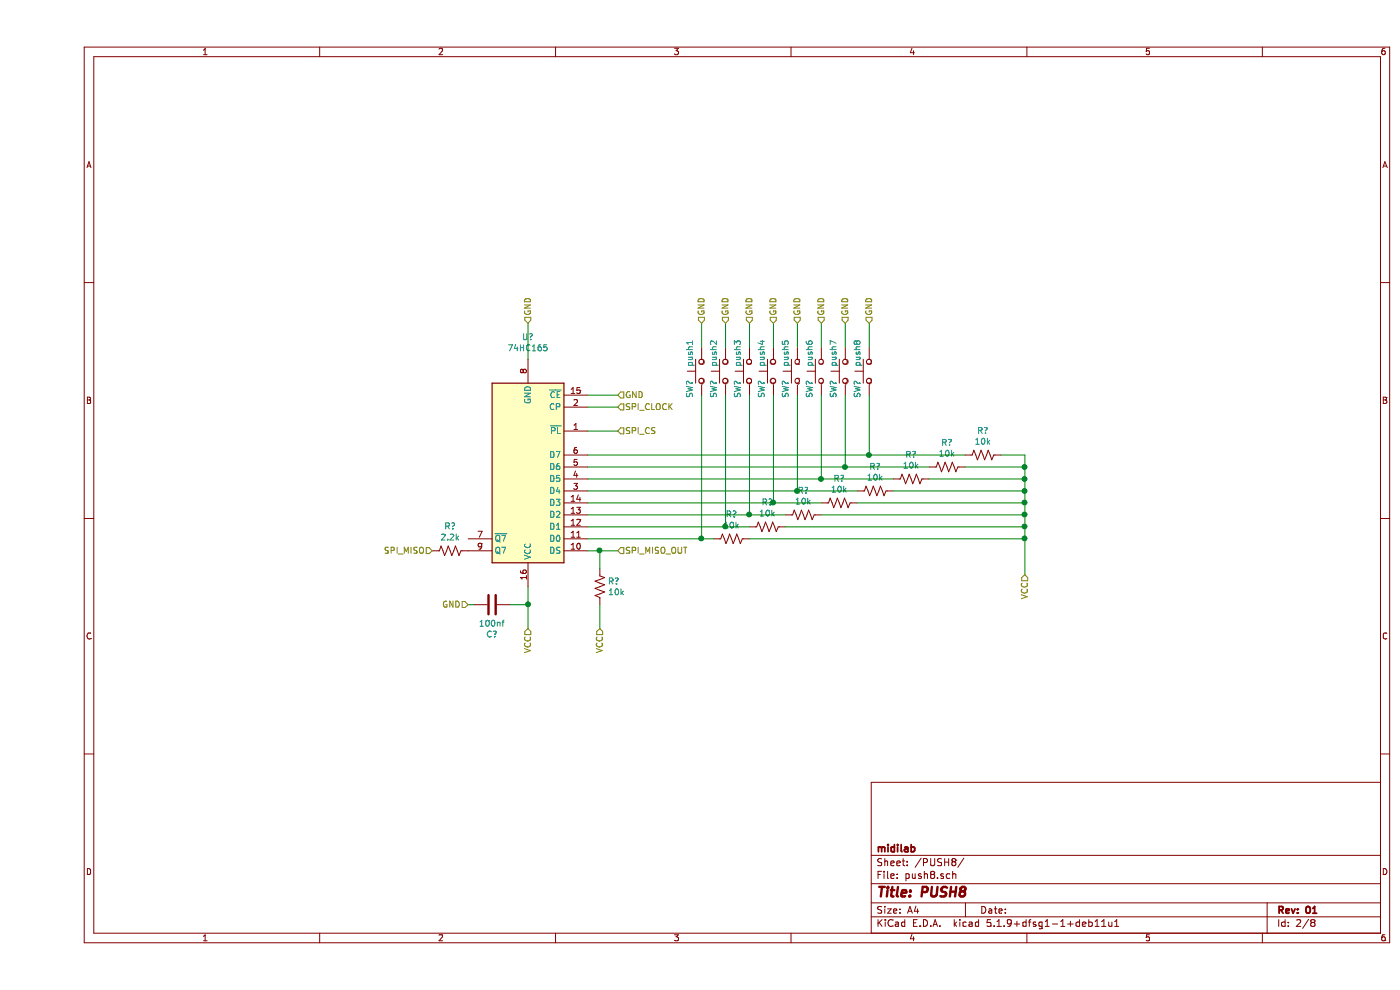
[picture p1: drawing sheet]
EESchema Schematic File Version 4
EELAYER 30 0
EELAYER END
$Descr A4 11693 8268
encoding utf-8
Sheet 2 8
Title "PUSH8"
Date ""
Rev "01"
Comp "midilab"
Comment1 ""
Comment2 ""
Comment3 ""
Comment4 ""
$EndDescr
$Comp
L 74xx:74HC165 U?
U 1 1
P 4100 4000
F 0 "U?" H 4100 2819 50  0000 C CNN
F 1 "74HC165" H 4100 2910 50  0000 C CNN
F 2 "" H 4100 4000 50  0001 C CNN
F 3 "https://assets.nexperia.com/documents/data-sheet/74HC_HCT165.pdf" H 4100 4000 50  0001 C CNN
	1    4100 4000
	-1   0    0    1   
$EndComp
Text HLabel 4100 2700 1    50   Input ~ 0
GND
Text HLabel 3600 5050 0    50   Input ~ 0
GND
Text HLabel 4100 5250 3    50   Input ~ 0
VCC
Text HLabel 3300 4600 0    50   Input ~ 0
SPI_MISO
Text HLabel 4850 3300 2    50   Input ~ 0
GND
$Comp
L Device:C C?
U 1 1
P 3800 5050
F 0 "C?" V 3548 5050 50  0000 C CNN
F 1 "100nf" V 3639 5050 50  0000 C CNN
F 2 "" H 3838 4900 50  0001 C CNN
F 3 "~" H 3800 5050 50  0001 C CNN
	1    3800 5050
	0    -1   -1   0   
$EndComp
Wire Wire Line
	3600 5050 3650 5050
Wire Wire Line
	4100 2700 4100 3000
$Comp
L Device:R_US R?
U 1 1
P 3450 4600
F 0 "R?" V 3245 4600 50  0000 C CNN
F 1 "2.2k" V 3336 4600 50  0000 C CNN
F 2 "" V 3490 4590 50  0001 C CNN
F 3 "~" H 3450 4600 50  0001 C CNN
	1    3450 4600
	0    1    1    0   
$EndComp
$Comp
L Device:R_US R?
U 1 1
P 4700 4900
F 0 "R?" H 4768 4946 50  0000 L CNN
F 1 "10k" H 4768 4855 50  0000 L CNN
F 2 "" V 4740 4890 50  0001 C CNN
F 3 "~" H 4700 4900 50  0001 C CNN
	1    4700 4900
	1    0    0    -1  
$EndComp
Text HLabel 4700 5250 3    50   Input ~ 0
VCC
Wire Wire Line
	4700 5050 4700 5250
Wire Wire Line
	4100 4900 4100 5050
Wire Wire Line
	3950 5050 4100 5050
Connection ~ 4100 5050
Wire Wire Line
	4100 5050 4100 5250
Wire Wire Line
	4600 4600 4700 4600
Wire Wire Line
	4700 4750 4700 4600
Connection ~ 4700 4600
Wire Wire Line
	4700 4600 4850 4600
Text HLabel 4850 3600 2    50   Input ~ 0
SPI_CS
Text HLabel 4850 3400 2    50   Input ~ 0
SPI_CLOCK
Wire Wire Line
	4600 3300 4850 3300
Wire Wire Line
	4850 3400 4600 3400
Wire Wire Line
	4850 3600 4600 3600
$Comp
L Switch:SW_Push SW?
U 1 1
P 5550 3100
F 0 "SW?" H 5400 3200 50  0000 C CNN
F 1 "push1" H 5700 3200 50  0000 C CNN
F 2 "" H 5550 3300 50  0001 C CNN
F 3 "~" H 5550 3300 50  0001 C CNN
	1    5550 3100
	0    -1   -1   0   
$EndComp
$Comp
L Switch:SW_Push SW?
U 1 1
P 5750 3100
F 0 "SW?" H 5600 3200 50  0000 C CNN
F 1 "push2" H 5900 3200 50  0000 C CNN
F 2 "" H 5750 3300 50  0001 C CNN
F 3 "~" H 5750 3300 50  0001 C CNN
	1    5750 3100
	0    -1   -1   0   
$EndComp
$Comp
L Switch:SW_Push SW?
U 1 1
P 5950 3100
F 0 "SW?" H 5800 3200 50  0000 C CNN
F 1 "push3" H 6100 3200 50  0000 C CNN
F 2 "" H 5950 3300 50  0001 C CNN
F 3 "~" H 5950 3300 50  0001 C CNN
	1    5950 3100
	0    -1   -1   0   
$EndComp
$Comp
L Switch:SW_Push SW?
U 1 1
P 6150 3100
F 0 "SW?" H 6000 3200 50  0000 C CNN
F 1 "push4" H 6300 3200 50  0000 C CNN
F 2 "" H 6150 3300 50  0001 C CNN
F 3 "~" H 6150 3300 50  0001 C CNN
	1    6150 3100
	0    -1   -1   0   
$EndComp
$Comp
L Switch:SW_Push SW?
U 1 1
P 6350 3100
F 0 "SW?" H 6200 3200 50  0000 C CNN
F 1 "push5" H 6500 3200 50  0000 C CNN
F 2 "" H 6350 3300 50  0001 C CNN
F 3 "~" H 6350 3300 50  0001 C CNN
	1    6350 3100
	0    -1   -1   0   
$EndComp
$Comp
L Switch:SW_Push SW?
U 1 1
P 6550 3100
F 0 "SW?" H 6400 3200 50  0000 C CNN
F 1 "push6" H 6700 3200 50  0000 C CNN
F 2 "" H 6550 3300 50  0001 C CNN
F 3 "~" H 6550 3300 50  0001 C CNN
	1    6550 3100
	0    -1   -1   0   
$EndComp
$Comp
L Switch:SW_Push SW?
U 1 1
P 6750 3100
F 0 "SW?" H 6600 3200 50  0000 C CNN
F 1 "push7" H 6900 3200 50  0000 C CNN
F 2 "" H 6750 3300 50  0001 C CNN
F 3 "~" H 6750 3300 50  0001 C CNN
	1    6750 3100
	0    -1   -1   0   
$EndComp
$Comp
L Switch:SW_Push SW?
U 1 1
P 6950 3100
F 0 "SW?" H 6800 3200 50  0000 C CNN
F 1 "push8" H 7100 3200 50  0000 C CNN
F 2 "" H 6950 3300 50  0001 C CNN
F 3 "~" H 6950 3300 50  0001 C CNN
	1    6950 3100
	0    -1   -1   0   
$EndComp
Text HLabel 5550 2700 1    50   Input ~ 0
GND
Text HLabel 5750 2700 1    50   Input ~ 0
GND
Text HLabel 5950 2700 1    50   Input ~ 0
GND
Text HLabel 6150 2700 1    50   Input ~ 0
GND
Text HLabel 6350 2700 1    50   Input ~ 0
GND
Text HLabel 6550 2700 1    50   Input ~ 0
GND
Text HLabel 6750 2700 1    50   Input ~ 0
GND
Text HLabel 6950 2700 1    50   Input ~ 0
GND
Wire Wire Line
	6950 2700 6950 2900
Wire Wire Line
	6750 2700 6750 2900
Wire Wire Line
	6550 2900 6550 2700
Wire Wire Line
	6350 2700 6350 2900
Wire Wire Line
	6150 2700 6150 2900
Wire Wire Line
	5950 2700 5950 2900
Wire Wire Line
	5750 2700 5750 2900
Wire Wire Line
	5550 2700 5550 2900
$Comp
L Device:R_US R?
U 1 1
P 5800 4500
F 0 "R?" V 5595 4500 50  0000 C CNN
F 1 "10k" V 5686 4500 50  0000 C CNN
F 2 "" V 5840 4490 50  0001 C CNN
F 3 "~" H 5800 4500 50  0001 C CNN
	1    5800 4500
	0    1    1    0   
$EndComp
Wire Wire Line
	4600 4500 5550 4500
Wire Wire Line
	5550 3300 5550 4500
Connection ~ 5550 4500
Wire Wire Line
	5550 4500 5650 4500
$Comp
L Device:R_US R?
U 1 1
P 6100 4400
F 0 "R?" V 5895 4400 50  0000 C CNN
F 1 "10k" V 5986 4400 50  0000 C CNN
F 2 "" V 6140 4390 50  0001 C CNN
F 3 "~" H 6100 4400 50  0001 C CNN
	1    6100 4400
	0    1    1    0   
$EndComp
$Comp
L Device:R_US R?
U 1 1
P 6400 4300
F 0 "R?" V 6195 4300 50  0000 C CNN
F 1 "10k" V 6286 4300 50  0000 C CNN
F 2 "" V 6440 4290 50  0001 C CNN
F 3 "~" H 6400 4300 50  0001 C CNN
	1    6400 4300
	0    1    1    0   
$EndComp
$Comp
L Device:R_US R?
U 1 1
P 6700 4200
F 0 "R?" V 6495 4200 50  0000 C CNN
F 1 "10k" V 6586 4200 50  0000 C CNN
F 2 "" V 6740 4190 50  0001 C CNN
F 3 "~" H 6700 4200 50  0001 C CNN
	1    6700 4200
	0    1    1    0   
$EndComp
$Comp
L Device:R_US R?
U 1 1
P 7000 4100
F 0 "R?" V 6795 4100 50  0000 C CNN
F 1 "10k" V 6886 4100 50  0000 C CNN
F 2 "" V 7040 4090 50  0001 C CNN
F 3 "~" H 7000 4100 50  0001 C CNN
	1    7000 4100
	0    1    1    0   
$EndComp
$Comp
L Device:R_US R?
U 1 1
P 7300 4000
F 0 "R?" V 7095 4000 50  0000 C CNN
F 1 "10k" V 7186 4000 50  0000 C CNN
F 2 "" V 7340 3990 50  0001 C CNN
F 3 "~" H 7300 4000 50  0001 C CNN
	1    7300 4000
	0    1    1    0   
$EndComp
$Comp
L Device:R_US R?
U 1 1
P 7600 3900
F 0 "R?" V 7395 3900 50  0000 C CNN
F 1 "10k" V 7486 3900 50  0000 C CNN
F 2 "" V 7640 3890 50  0001 C CNN
F 3 "~" H 7600 3900 50  0001 C CNN
	1    7600 3900
	0    1    1    0   
$EndComp
$Comp
L Device:R_US R?
U 1 1
P 7900 3800
F 0 "R?" V 7695 3800 50  0000 C CNN
F 1 "10k" V 7786 3800 50  0000 C CNN
F 2 "" V 7940 3790 50  0001 C CNN
F 3 "~" H 7900 3800 50  0001 C CNN
	1    7900 3800
	0    1    1    0   
$EndComp
Wire Wire Line
	4600 4400 5750 4400
Wire Wire Line
	4600 4300 5950 4300
Wire Wire Line
	4600 4200 6150 4200
Wire Wire Line
	4600 4100 6350 4100
Wire Wire Line
	4600 4000 6550 4000
Wire Wire Line
	4600 3900 6750 3900
Wire Wire Line
	4600 3800 6950 3800
Wire Wire Line
	5750 3300 5750 4400
Connection ~ 5750 4400
Wire Wire Line
	5750 4400 5950 4400
Wire Wire Line
	5950 3300 5950 4300
Connection ~ 5950 4300
Wire Wire Line
	5950 4300 6250 4300
Wire Wire Line
	6150 3300 6150 4200
Connection ~ 6150 4200
Wire Wire Line
	6150 4200 6550 4200
Wire Wire Line
	6350 3300 6350 4100
Connection ~ 6350 4100
Wire Wire Line
	6350 4100 6850 4100
Wire Wire Line
	6550 3300 6550 4000
Connection ~ 6550 4000
Wire Wire Line
	6550 4000 7150 4000
Wire Wire Line
	6750 3300 6750 3900
Connection ~ 6750 3900
Wire Wire Line
	6750 3900 7450 3900
Wire Wire Line
	6950 3300 6950 3800
Connection ~ 6950 3800
Wire Wire Line
	6950 3800 7750 3800
Text HLabel 8250 4800 3    50   Input ~ 0
VCC
Wire Wire Line
	8250 4800 8250 4500
Wire Wire Line
	8250 3800 8050 3800
Wire Wire Line
	7750 3900 8250 3900
Connection ~ 8250 3900
Wire Wire Line
	8250 3900 8250 3800
Wire Wire Line
	7450 4000 8250 4000
Connection ~ 8250 4000
Wire Wire Line
	8250 4000 8250 3900
Wire Wire Line
	7150 4100 8250 4100
Connection ~ 8250 4100
Wire Wire Line
	8250 4100 8250 4000
Wire Wire Line
	6850 4200 8250 4200
Connection ~ 8250 4200
Wire Wire Line
	8250 4200 8250 4100
Wire Wire Line
	6550 4300 8250 4300
Connection ~ 8250 4300
Wire Wire Line
	8250 4300 8250 4200
Wire Wire Line
	6250 4400 8250 4400
Connection ~ 8250 4400
Wire Wire Line
	8250 4400 8250 4300
Wire Wire Line
	5950 4500 8250 4500
Connection ~ 8250 4500
Wire Wire Line
	8250 4500 8250 4400
Text HLabel 4850 4600 2    50   Input ~ 0
SPI_MISO_OUT
$EndSCHEMATC
